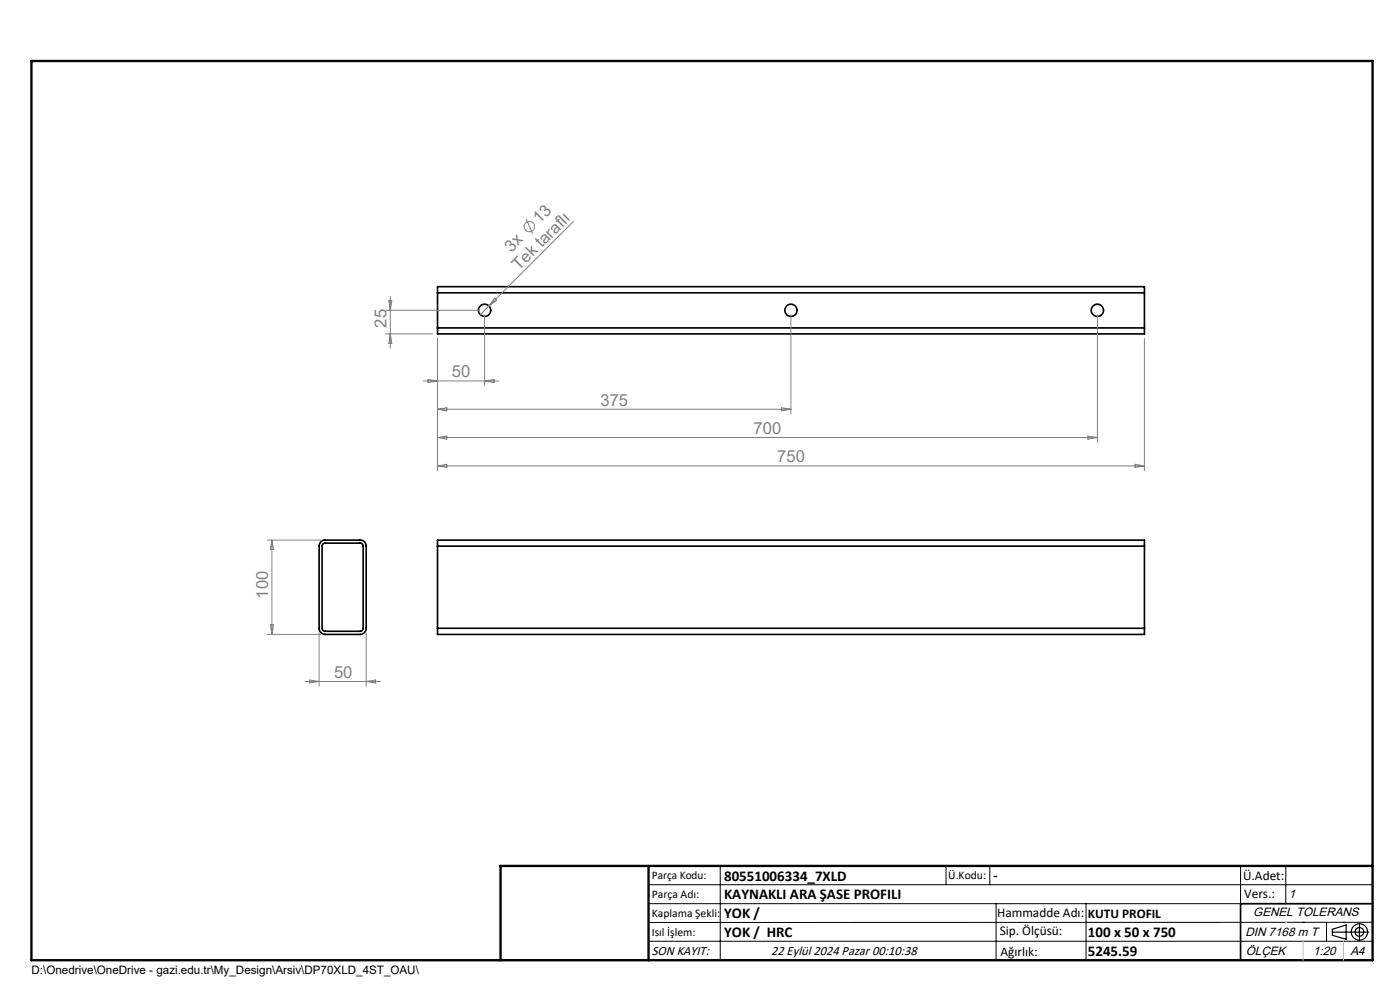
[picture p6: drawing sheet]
<svg xmlns="http://www.w3.org/2000/svg" width="297mm" height="210mm" viewBox="0 0 297 210" stroke-linecap="round" stroke-linejoin="round" font-family="sans-serif">
<g fill="none" stroke="#000" stroke-width=".35">
<path d="M92.8 62.1v-1.3h150v1.3M92.8 69.6v1.2h150v-1.2M92.8 62.1h150M92.8 69.6h150M92.8 62.1v7.5M242.8 62.1v7.5M68.1 114.9l.6-.3h7.7a1.21 1.21 0 0 1 1.3 1.2v17.5a1.27 1.27 0 0 1-1.3 1.3h-7.4a1.27 1.27 0 0 1-1.3-1.3v-17.7zM68.5 115.4l.4-.2h7.5a.6 .6 0 0 1 .6 .6v17.5a.6 .6 0 0 1-.6 .6h-7.4a.6 .6 0 0 1-.7-.6v-17.6zM92.8 115.8v-1.2h150v1.2M92.8 115.8v17.5M92.8 115.8h150M242.8 115.8v17.5"/>
<path d="M92.8 133.3v1.3h150v-1.3M92.8 133.3h150M291.2 191.7h-28v12"/>
<circle cx="102.8" cy="65.8" r="1.3"/>
<circle cx="167.8" cy="65.8" r="1.3"/>
<circle cx="232.8" cy="65.8" r="1.3"/>
</g>
<g fill="none" stroke="#808080" stroke-width=".21">
<path d="M111.7 46.5l1.3 3.1M121.7 46.9l-19.8 19.8M81.8 65.8h20M81.8 70.8h10M82.5 63.8h.6l-.3 2zM82.8 62.8v11M82.8 70.8l.3 2h-.6zM92.8 71.8v28M102.8 66.8v15M104.9 63.2l.5 .5-1.7 1.2zM167.8 66.8v21M232.8 66.8v27"/>
<path d="M242.8 71.8v28M89.8 80.8h16M90.8 80.5l2 .3-2 .4zM92.8 86.8h75M92.8 86.8l2-.3v.7zM92.8 92.8l2-.3v.7zM92.8 98.8l2-.3v.7zM92.8 92.8h140M92.8 98.8h150M102.8 80.8l2-.3v.7zM165.8 86.5l2 .3-2 .4zM230.8 92.5l2 .3-2 .4z"/>
<path d="M240.8 98.5l2 .3-2 .4zM56.7 114.6h11.3M57.7 114.6v20M57.7 114.6l.3 1.9h-.6zM56.7 134.6h11.3M57.4 132.6h.6l-.3 2zM67.7 134.3v11.2M77.7 134.3v11.2M64.7 144.6h16M65.7 144.2l2 .4-2 .3zM77.7 144.6l2-.4v.7z"/>
<circle cx="112.3" cy="48" r="1.1"/>
</g>
<g fill="none" stroke="#000" stroke-width=".25">
<path d="M282.6 197.7h7.8M282.6 197.1l3-.9v3l-3-.8zM288.4 195.8v3.8M106.2 203.7h185"/>
<circle cx="288.4" cy="197.7" r="1.74"/>
<circle cx="288.4" cy="197.7" r=".93"/>
</g>
<g fill="none" stroke="#000" stroke-width=".21">
<path d="M137.6 187.7h153.6M137.6 191.7h153.6M137.6 199.7h153.6M152.8 183.7v20M200.7 183.7v4M210 183.7v4M211.3 191.7v12M230.4 191.7v12M263.2 183.7v20M272.8 183.7v8M276.4 195.6h.1M281.4 195.6v4.1"/>
<path d="M285 195.6h.1M291.2 195.6l-153.6 .1"/>
</g>
<path d="M6.7 12.9h284.5v190.8h-284.5zM137.6 183.7v20M291.2 183.7h-185v20" fill="none" stroke="#000" stroke-width=".5"/>
<path d="M276.4 199.7v4M285 199.7v4" fill="none" stroke="#c0c0c0" stroke-width=".21"/>
<path d="M272.8 195.6h.1" fill="none" stroke="#c0c0c0" stroke-width=".25"/>
<g font-size="3.5" fill="#808080">
<text x="114.5" y="47.6" transform="rotate(-45 114.5 47.6)">13</text>
<text x="108.5" y="53.6" transform="rotate(-45 108.5 53.6)">3x</text>
<text x="110.1" y="57.5" transform="rotate(-45 110.1 57.5)">Tek taraflı</text>
<text x="82" y="69.5" transform="rotate(-90 82 69.5)">25</text>
<text x="95.9" y="80">50</text>
<text x="127.4" y="86">375</text>
<text x="159.9" y="92">700</text>
<text x="164.9" y="98">750</text>
<text x="56.9" y="127" transform="rotate(-90 56.9 127)">100</text>
<text x="70.9" y="143.8">50</text>
</g>
<g font-size="3.2">
<text x="153.6" y="186.8">80551006334_7XLD</text>
<text x="153.6" y="190.8">KAYNAKLI ARA ŞASE PROFILI</text>
<text x="210.7" y="186.6">-</text>
<text x="153.6" y="194.8">YOK /</text>
<text x="153.6" y="198.8">YOK / HRC</text>
<text x="230.8" y="198.7">100 x 50 x 750</text>
<text x="230.8" y="202.8">5245.59</text>
</g>
<g font-size="2.8">
<text x="263.7" y="186.7">Ü.Adet:</text>
<text x="263.9" y="190.5">Vers.:</text>
<text x="211.5" y="194.5">Hammadde Adı:</text>
<text x="230.8" y="194.7">KUTU PROFIL</text>
<text x="138.3" y="202.6">SON KAYIT:</text>
<text x="163.6" y="202.6">22 Eylül 2024 Pazar 00:10:38</text>
<text x="212.1" y="198.4">Sip. Ölçüsü:</text>
<text x="212.2" y="202.7">Ağırlık:</text>
</g>
<g font-size="2.6">
<text x="273.4" y="190.4">1</text>
<text x="265.9" y="194.4">GENEL TOLERANS</text>
<text x="264.2" y="198.5">DIN 7168 m T</text>
<text x="264.3" y="202.6">ÖLÇEK</text>
<text x="278.5" y="202.6">1:20</text>
<text x="286.5" y="202.6">A4</text>
</g>
<g font-size="2.5">
<text x="138.3" y="186.4">Parça Kodu:</text>
<text x="138.3" y="190.5">Parça Adı:</text>
<text x="201.2" y="186.5">Ü.Kodu:</text>
<text x="138.3" y="194.5">Kaplama Şekli:</text>
<text x="138.3" y="198.6">Isıl İşlem:</text>
<text x="6.7" y="206.7">D:\Onedrive\OneDrive - gazi.edu.tr\My_Design\Arsiv\DP70XLD_4ST_OAU\</text>
</g>
</svg>
